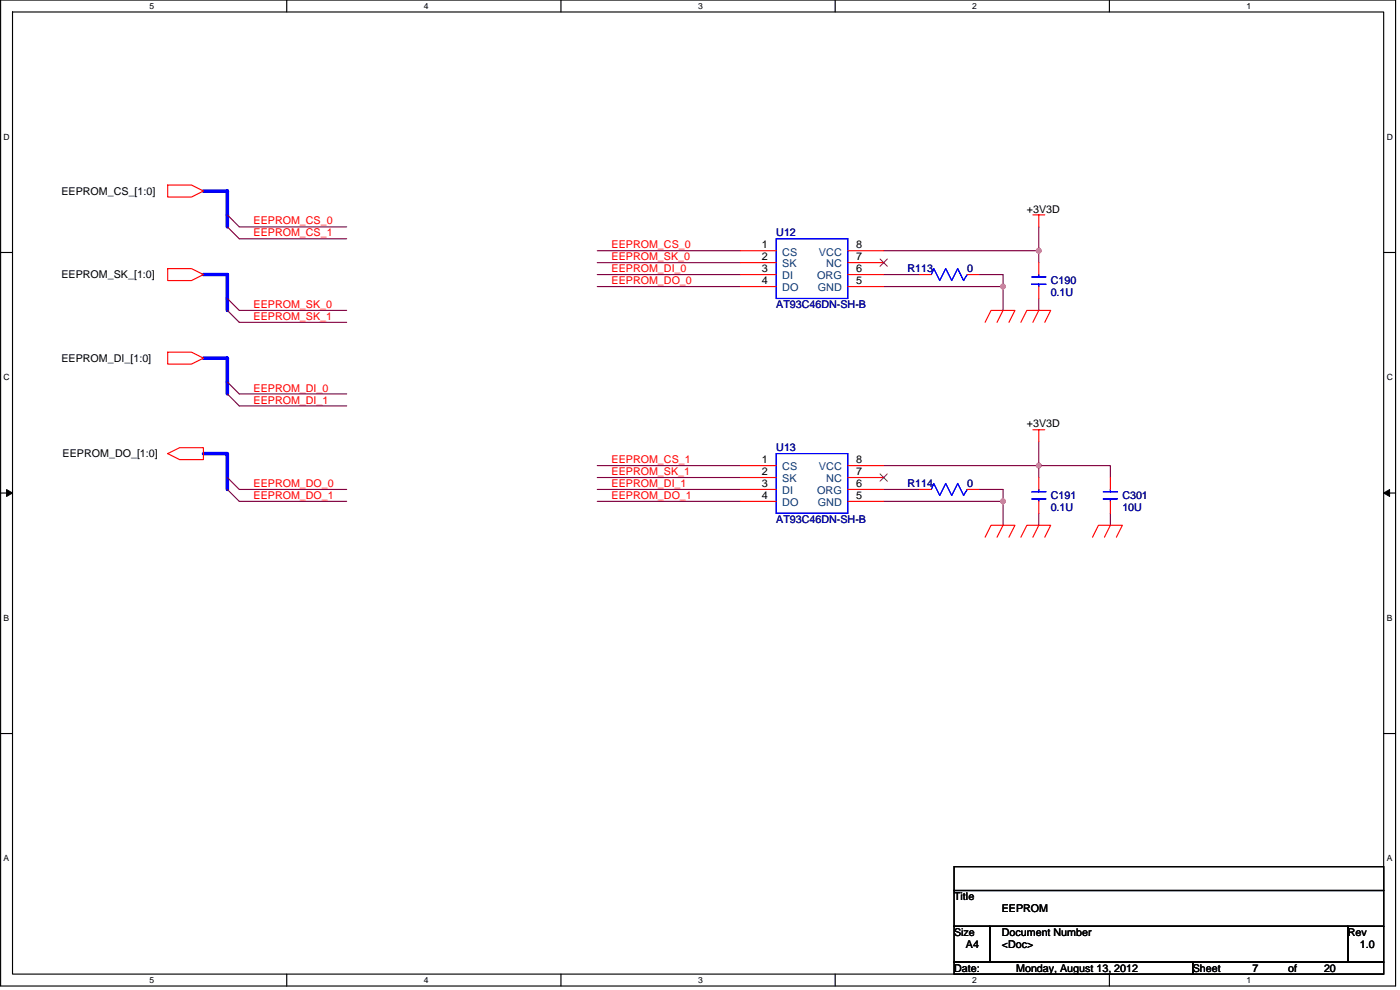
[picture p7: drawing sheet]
<svg xmlns="http://www.w3.org/2000/svg" width="420mm" height="297mm" viewBox="0 0 420 297" stroke-linecap="round" stroke-linejoin="round" font-family="sans-serif">
<path d="M.2 0h418.6v295.8h-418.6zM3.8 3.6h411.5v288.7h-411.5z" fill="none" stroke="#000" stroke-width=".34"/>
<g fill="#fff">
<path d="M44.9 .4h1.4v2.8h-1.4z"/>
<path d="M44.9 292.7h1.4v2.8h-1.4z"/>
</g>
<path d="M86.1 0v3.6M86.1 292.3v3.5" fill="none" stroke="#000" stroke-width=".34"/>
<g fill="#fff">
<path d="M127.2 .4h1.4v2.8h-1.4z"/>
<path d="M127.2 292.7h1.4v2.8h-1.4z"/>
</g>
<path d="M168.3 0v3.6M168.3 292.3v3.5" fill="none" stroke="#000" stroke-width=".34"/>
<g fill="#fff">
<path d="M209.5 .4h1.4v2.8h-1.4z"/>
<path d="M209.5 292.7h1.4v2.8h-1.4z"/>
</g>
<path d="M250.6 0v3.6M250.6 292.3v3.5" fill="none" stroke="#000" stroke-width=".34"/>
<g fill="#fff">
<path d="M291.8 .4h1.4v2.8h-1.4z"/>
<path d="M291.8 292.7h1.4v2.8h-1.4z"/>
</g>
<path d="M332.9 0v3.6M332.9 292.3v3.5" fill="none" stroke="#000" stroke-width=".34"/>
<g fill="#fff">
<path d="M374.1 .4h1.4v2.8h-1.4z"/>
<path d="M374.1 292.7h1.4v2.8h-1.4z"/>
<path d="M1.1 39.7h1.8v2.8h-1.8z"/>
<path d="M416.2 39.7h1.8v2.8h-1.8z"/>
<path d="M1.1 111.8h1.8v2.9h-1.8z"/>
<path d="M416.2 111.8h1.8v2.9h-1.8z"/>
</g>
<path d="M.2 75.8h3.6M415.3 75.8h3.5" fill="none" stroke="#000" stroke-width=".34"/>
<g fill="#fff">
<path d="M1.1 184h1.7v2.8h-1.7z"/>
<path d="M416.2 184h1.7v2.8h-1.7z"/>
</g>
<path d="M.2 147.9h3.6M415.3 147.9h3.5" fill="none" stroke="#000" stroke-width=".34"/>
<path d="M2 146.9l1.8 1-1.8 1zM415.3 147.9l1.7-1v2z" fill="#000" stroke="#000" stroke-width=".3"/>
<g fill="#fff">
<path d="M1.1 256.2h1.7v2.8h-1.7z"/>
<path d="M416.1 256.2h1.8v2.8h-1.8z"/>
</g>
<path d="M.2 220.1h3.6M415.3 220.1h3.5M286.3 277.9h10.8v10.8h-10.8zM286.3 260h129v7.2h-129zM286.3 267.2h129v10.7h-129zM297.1 277.9h107.4v10.8h-107.4zM404.5 277.9h10.8v10.8h-10.8zM286.3 288.7h71.7v3.6h-71.7zM358 288.7h57.3v3.6h-57.3z" fill="none" stroke="#000" stroke-width=".34"/>
<g fill="none" stroke="#800040" stroke-width=".34">
<path d="M68.2 64.5l3.6 3.6h32.2M68.2 68.1l3.6 3.5h32.2M179.2 75.2h43M179.2 78.8h43M265.2 75.2h46.6v3.6M311.8 68.1v7.1M68.2 89.6l3.6 3.5h32.2M68.2 93.1l3.6 3.6h32.2M179.2 82.4h43M179.2 86h43M265.2 82.4h10.7M265.2 86h35.8"/>
<path d="M293.8 82.4h7.2v10.7M311.8 89.6v3.5M68.2 114.6l3.6 3.6h32.2M68.2 118.2l3.6 3.6h32.2M179.2 139.7h43M265.2 139.7h68v3.6M311.8 132.5v10.8M68.2 146.9l3.6 3.5h32.2M68.2 143.3l3.6 3.6h32.2M179.2 150.4h43M179.2 146.9h43M179.2 143.3h43"/>
<path d="M265.2 150.4h35.8M265.2 146.9h10.7M293.8 146.9h7.2v10.7M311.8 154v3.6M333.2 154v3.6"/>
</g>
<g fill="#f0f" stroke="#f0f" stroke-width=".34">
<circle cx="301" cy="150.4" r=".7"/>
<circle cx="311.7" cy="139.7" r=".71"/>
<circle cx="301" cy="86" r=".7"/>
<circle cx="311.7" cy="75.2" r=".71"/>
</g>
<path d="M61.1 57.3h7.1v10.8M61.1 82.4h7.1v10.7M61.1 107.5h7.1v10.7M61.1 136.1h7.1v10.8" fill="none" stroke="#00f" stroke-width="1.1"/>
<g fill="none" stroke="#f00" stroke-width=".34">
<path d="M50.3 55.5h7.2l3.6 1.8-3.6 1.8h-7.2zM222.2 75.2h10.8M222.2 78.8h10.8M254.5 75.2h10.7M254.5 78.8h10.7M310 64.5h3.6M311.8 64.5v3.6M311.8 78.8v3.6M50.3 80.6h7.2l3.6 1.8-3.6 1.8h-7.2zM222.2 82.4h10.8M222.2 86h10.8M254.5 82.4h10.7"/>
<path d="M254.5 86h10.7M275.9 82.4h3.6M290.3 82.4h3.5M295.6 96.7l1.8-3.6h7.2l-1.8 3.6M301 93.1l-1.8 3.6M306.4 96.7l1.8-3.6h7.1l-1.7 3.6M311.8 86v3.6M311.8 93.1l-1.8 3.6M50.3 105.7h7.2l3.6 1.8-3.6 1.7h-7.2zM50.3 136.1l3.6-1.8h7.2v3.6h-7.2zM222.2 139.7h10.8M254.5 139.7h10.7"/>
<path d="M310 128.9h3.6M311.8 128.9v3.6M222.2 143.3h10.8M222.2 146.9h10.8M222.2 150.4h10.8M254.5 143.3h10.7M254.5 146.9h10.7M254.5 150.4h10.7M275.9 146.9h3.6M290.3 146.9h3.5M301 157.6l-1.8 3.6M311.8 143.3v3.6"/>
<path d="M311.8 150.4v3.6M311.8 157.6l-1.8 3.6M333.2 157.6l-1.7 3.6M333.2 143.3v3.6M333.2 150.4v3.6M295.6 161.2l1.8-3.6h7.2l-1.8 3.6M306.4 161.2l1.8-3.6h7.1l-1.7 3.6M327.9 161.2l1.8-3.6h7.1l-1.8 3.6"/>
</g>
<g fill="none" stroke="#00f" stroke-width=".34">
<path d="M233 71.6h21.5v18h-21.5zM279.5 82.4l.7-1.8 1.8 3.6 1.8-3.6 1.8 3.6 1.8-3.6 1.8 3.6 1.1-1.8M309.6 85.3h4.3M309.6 83.1h4.3M311.8 82.4v.7M311.8 85.3v.7M233 136.1h21.5v17.9h-21.5zM279.5 146.9l.7-1.8 1.8 3.6 1.8-3.6 1.8 3.6 1.8-3.6 1.8 3.6 1.1-1.8M309.6 149.7h4.3M309.6 147.6h4.3M311.8 146.9v.7M311.8 149.7v.7"/>
<path d="M331.1 149.7h4.3M331.1 147.6h4.3M333.2 146.9v.7M333.2 149.7v.7"/>
</g>
<path d="M264.1 77.7l2.2 2.2M266.3 77.7l-2.2 2.2M264.1 142.2l2.2 2.2M266.3 142.2l-2.2 2.2" fill="none" stroke="#804000" stroke-width=".3"/>
<g font-size="3.2">
<text x="18.4" y="58.4">EEPROM_CS_[1:0]</text>
<text x="308.2" y="63.8">+3V3D</text>
<text x="228.7" y="74.5">1</text>
<text x="257" y="74.5">8</text>
<text x="18.4" y="83.5">EEPROM_SK_[1:0]</text>
<text x="228.7" y="78.1">2</text>
<text x="228.7" y="81.6">3</text>
<text x="257" y="78.1">7</text>
<text x="257" y="81.6">6</text>
<text x="228.7" y="85.2">4</text>
<text x="257" y="85.2">5</text>
<text x="18.4" y="108.5">EEPROM_DI_[1:0]</text>
<text x="308.2" y="128.2">+3V3D</text>
<text x="18.8" y="137.2">EEPROM_DO_[1:0]</text>
<text x="228.7" y="139">1</text>
<text x="228.7" y="142.5">2</text>
<text x="257" y="139">8</text>
<text x="257" y="142.5">7</text>
<text x="228.7" y="146.1">3</text>
<text x="228.7" y="149.7">4</text>
<text x="257" y="146.1">6</text>
<text x="257" y="149.7">5</text>
<text x="286.3" y="270.1">Title</text>
<text x="300.7" y="273.6">EEPROM</text>
<text x="286.3" y="280.8">Size</text>
<text x="300.7" y="280.8">Document Number</text>
<text x="404.5" y="280.8">Rev</text>
<text x="289.9" y="284.4">A4</text>
<text x="300.7" y="284.4">&lt;Doc&gt;</text>
<text x="408.1" y="284.4">1.0</text>
<text x="286.3" y="291.5">Date:</text>
<text x="305" y="291.5">Monday, August 13, 2012</text>
<text x="358" y="291.5">Sheet</text>
<text x="375.9" y="291.5">7</text>
<text x="386.6" y="291.5">of</text>
<text x="397.4" y="291.5">20</text>
</g>
<g font-size="3.2" fill="#f00">
<text x="76.1" y="67.4">EEPROM_CS_0</text>
<text x="76.1" y="70.9">EEPROM_CS_1</text>
<text x="183.5" y="74.5">EEPROM_CS_0</text>
<text x="183.5" y="78.1">EEPROM_SK_0</text>
<text x="183.5" y="81.7">EEPROM_DI_0</text>
<text x="183.5" y="85.3">EEPROM_DO_0</text>
<text x="76.1" y="92.4">EEPROM_SK_0</text>
<text x="76.1" y="96">EEPROM_SK_1</text>
<text x="76.1" y="117.5">EEPROM_DI_0</text>
<text x="76.1" y="121.1">EEPROM_DI_1</text>
<text x="183.5" y="139">EEPROM_CS_1</text>
<text x="183.5" y="142.6">EEPROM_SK_1</text>
<text x="76.1" y="146.1">EEPROM_DO_0</text>
<text x="76.1" y="149.7">EEPROM_DO_1</text>
<text x="183.5" y="146.1">EEPROM_DI_1</text>
<text x="183.5" y="149.7">EEPROM_DO_1</text>
</g>
<g font-size="3.2" fill="#000080">
<text x="233" y="71">U12</text>
<text x="272.4" y="81.7">R113</text>
<text x="290.3" y="81.7">0</text>
<text x="315.3" y="85.3">C190</text>
<text x="315.3" y="88.9">0.1U</text>
<text x="233" y="92.4">AT93C46DN-SH-B</text>
<text x="233" y="135.4">U13</text>
<text x="272.4" y="146.2">R114</text>
<text x="290.3" y="146.2">0</text>
<text x="315.3" y="149.7">C191</text>
<text x="336.8" y="149.7">C301</text>
<text x="315.3" y="153.3">0.1U</text>
<text x="336.8" y="153.3">10U</text>
<text x="233" y="156.9">AT93C46DN-SH-B</text>
</g>
<g font-size="3.2" fill="#004080">
<text x="234.8" y="76.7">CS</text>
<text x="245.8" y="76.7">VCC</text>
<text x="234.8" y="80.2">SK</text>
<text x="234.8" y="83.8">DI</text>
<text x="245.2" y="83.8">ORG</text>
<text x="248" y="80.2">NC</text>
<text x="234.8" y="87.4">DO</text>
<text x="245.4" y="87.4">GND</text>
<text x="234.8" y="141.1">CS</text>
<text x="245.8" y="141.1">VCC</text>
<text x="234.8" y="144.7">SK</text>
<text x="234.8" y="148.3">DI</text>
<text x="245.2" y="148.3">ORG</text>
<text x="248" y="144.7">NC</text>
<text x="234.8" y="151.9">DO</text>
<text x="245.4" y="151.9">GND</text>
</g>
<g font-size="2.6">
<text x="44.9" y="2.7">5</text>
<text x="127.2" y="2.7">4</text>
<text x="209.5" y="2.7">3</text>
<text x="291.8" y="2.7">2</text>
<text x="374.1" y="2.7">1</text>
<text x="1.1" y="41.9">D</text>
<text x="416.2" y="41.9">D</text>
<text x="1.1" y="114.1">C</text>
<text x="416.2" y="114.1">C</text>
<text x="1.1" y="186.3">B</text>
<text x="416.2" y="186.3">B</text>
<text x="1.1" y="258.4">A</text>
<text x="416.2" y="258.4">A</text>
<text x="44.9" y="294.9">5</text>
<text x="127.2" y="294.9">4</text>
<text x="209.5" y="294.9">3</text>
<text x="291.8" y="294.9">2</text>
<text x="374.1" y="294.9">1</text>
</g>
</svg>
